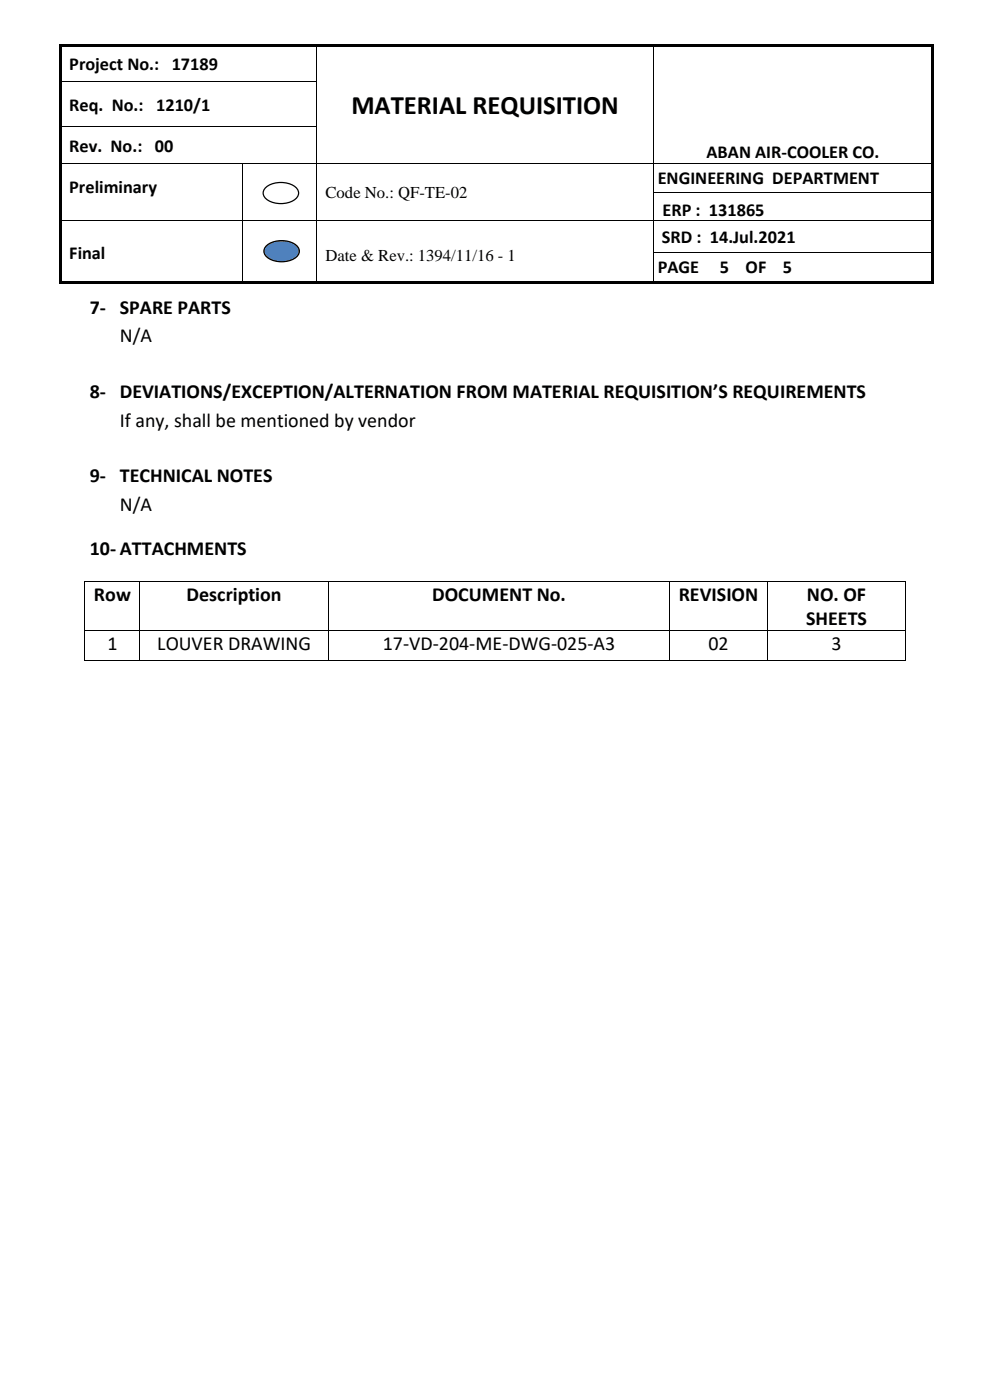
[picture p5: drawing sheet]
<svg xmlns="http://www.w3.org/2000/svg" width="210mm" height="297mm" viewBox="0 0 210 297" stroke-linecap="round" stroke-linejoin="round" font-family="sans-serif">
<g fill="#000">
<path d="M12.5 9.3h.5v.5h-.5zM13 9.3h54v.5h-54zM67 9.3h.5v.5h-.5zM67 17.2h.2v.5h-.2zM67.5 9.3h70.9v.5h-70.9zM138.4 9.3h.6v.5h-.6zM138.4 17.2h.2v.5h-.2zM139 9.3h58.4v.5h-58.4zM197.4 9.3h.5v.5h-.5zM12.5 34.5h.5v.2h-.5zM51.3 34.5h.2v.2h-.2zM67 26.6h.2v.6h-.2z"/>
<path d="M67 34.5h.2v.2h-.2zM138.4 26.6h.2v.6h-.2zM138.4 34.5h.2v.2h-.2zM197.4 34.5h.5v.2h-.5zM12.5 40.8h.5v.2h-.5zM12.5 46.8h.5v.2h-.5zM12.5 53.4h.5v.2h-.5zM51.3 40.8h.2v.2h-.2zM51.3 46.8h.2v.2h-.2zM51.3 53.4h.2v.2h-.2zM67 40.8h.2v.2h-.2zM67 46.8h.2v.2h-.2z"/>
<path d="M67 53.4h.2v.2h-.2zM138.4 40.8h.2v.2h-.2zM138.4 46.8h.2v.2h-.2zM138.4 53.4h.2v.2h-.2zM197.4 40.8h.5v.2h-.5zM197.4 46.8h.5v.2h-.5zM197.4 53.4h.5v.2h-.5zM12.5 59.7h.5v.5h-.5zM13 59.7h38.3v.5h-38.3zM51.3 59.7h.6v.5h-.6zM51.9 59.7h15.1v.5h-15.1zM67 59.7h.5v.5h-.5z"/>
<path d="M67.5 59.7h70.9v.5h-70.9zM138.4 59.7h.6v.5h-.6zM139 59.7h58.4v.5h-58.4zM197.4 59.7h.5v.5h-.5z"/>
</g>
<g fill="#000">
<path d="M12.5 9.8h.5v7.4h-.5z" fill-rule="evenodd"/>
<path d="M12.5 17.2h.5v.5h-.5z" fill-rule="evenodd"/>
<path d="M197.4 9.8h.5v7.4h-.5z" fill-rule="evenodd"/>
<path d="M197.4 17.2h.5v.5h-.5z" fill-rule="evenodd"/>
<path d="M12.5 17.7h.5v8.9h-.5z" fill-rule="evenodd"/>
<path d="M12.5 26.6h.5v.6h-.5z" fill-rule="evenodd"/>
<path d="M12.5 27.2h.5v7.3h-.5z" fill-rule="evenodd"/>
<path d="M197.4 17.7h.5v8.9h-.5z" fill-rule="evenodd"/>
<path d="M197.4 26.6h.5v.6h-.5z" fill-rule="evenodd"/>
<path d="M197.4 27.2h.5v7.3h-.5z" fill-rule="evenodd"/>
<path d="M12.5 34.7h.5v6.1h-.5z" fill-rule="evenodd"/>
<path d="M12.5 41h.5v5.8h-.5z" fill-rule="evenodd"/>
<path d="M12.5 47h.5v6.4h-.5z" fill-rule="evenodd"/>
<path d="M12.5 53.6h.5v6.1h-.5z" fill-rule="evenodd"/>
<path d="M197.4 34.7h.5v6.1h-.5z" fill-rule="evenodd"/>
<path d="M197.4 41h.5v5.8h-.5z" fill-rule="evenodd"/>
<path d="M197.4 47h.5v6.4h-.5z" fill-rule="evenodd"/>
<path d="M197.4 53.6h.5v6.1h-.5z" fill-rule="evenodd"/>
</g>
<g fill="none" stroke="#000" stroke-width=".21">
<path d="M13 17.3h54M67.1 9.8v7.4M67.1 17.7v8.9M138.5 9.8v7.4M138.5 17.7v8.9M13 26.7h54M13 34.6h38.3M51.4 34.7v6.1M51.5 34.6h15.5M67.1 27.2v7.3M67.1 34.7v6.1M67.2 34.6h71.2"/>
<path d="M138.5 27.2v7.3M138.5 34.7v6.1M138.6 34.6h58.8M13 46.9h38.3M51.4 41v5.8M51.4 47v6.4M51.4 53.6v6.1M51.5 46.9h15.5M67.1 41v5.8M67.1 47v6.4M67.1 53.6v6.1M67.2 46.9h71.2"/>
<path d="M138.5 41v5.8M138.5 47v6.4M138.5 53.6v6.1M138.6 40.9h58.8M138.6 46.9h58.8M138.6 53.5h58.8"/>
</g>
<path d="M56.3 52.3a5.2 5.2 0 0 1 6.8 0 1.73 1.73 0 0 1-1.1 2.7 5.3 5.3 0 0 1-5.7-.7 1.46 1.46 0 0 1 0-2z" fill-rule="evenodd" fill="#4f81bd"/>
<path d="M56.3 52.3a5.2 5.2 0 0 1 6.8 0 1.73 1.73 0 0 1-1.1 2.7 5.3 5.3 0 0 1-5.7-.7 1.46 1.46 0 0 1 0-2z" fill="none" stroke="#000" stroke-width=".26"/>
<path d="M56.2 40a5.2 5.2 0 0 1 6.7 0 1.73 1.73 0 0 1-1 2.7 5.3 5.3 0 0 1-5.7-.8 1.46 1.46 0 0 1 0-1.9z" fill-rule="evenodd" fill="#fff"/>
<path d="M56.2 40a5.2 5.2 0 0 1 6.7 0 1.73 1.73 0 0 1-1 2.7 5.3 5.3 0 0 1-5.7-.8 1.46 1.46 0 0 1 0-1.9z" fill="none" stroke="#000" stroke-width=".26"/>
<g fill="#000">
<path d="M17.9 123.2h.2v.2h-.2zM17.9 133.7h.2v.2h-.2zM29.5 123.2h.2v.2h-.2zM29.5 133.7h.2v.2h-.2zM69.6 123.2h.1v.2h-.1zM69.6 133.7h.1v.2h-.1zM141.9 123.2h.1v.2h-.1zM141.9 133.7h.1v.2h-.1zM162.5 123.2h.2v.2h-.2zM162.5 133.7h.2v.2h-.2zM191.9 123.2h.2v.2h-.2zM191.9 133.7h.2v.2h-.2z"/>
<path d="M17.9 140.1h.2v.2h-.2zM29.5 140.1h.2v.2h-.2zM69.6 140.1h.1v.2h-.1zM141.9 140.1h.1v.2h-.1zM162.5 140.1h.2v.2h-.2zM191.9 140.1h.2v.2h-.2z"/>
</g>
<g fill="none" stroke="#000" stroke-width=".21">
<path d="M18 123.4v10.3M18 133.9v6.2M18.1 123.3h11.4M18.1 133.8h11.4M29.6 123.4v10.3M29.6 133.9v6.2M29.7 123.3h39.9M29.7 133.8h39.9M69.6 123.4v10.3M69.6 133.9v6.2M69.7 123.3h72.2M69.7 133.8h72.2"/>
<path d="M141.9 123.4v10.3M141.9 133.9v6.2M142 123.3h20.5M142 133.8h20.5M162.6 123.4v10.3M162.6 133.9v6.2M162.7 123.3h29.2M162.7 133.8h29.2M192 123.4v10.3M192 133.9v6.2M18.1 140.2h11.4M29.7 140.2h39.9"/>
<path d="M69.7 140.2h72.2M142 140.2h20.5M162.7 140.2h29.2"/>
</g>
<text font-size="5.7" x="74.5" y="24.2">MATERIAL REQUISITION</text>
<g font-size="4.2">
<text x="19" y="66.7">7- SPARE PARTS</text>
<text x="25.4" y="72.6">N/A</text>
<text x="19" y="84.5">8- DEVIATIONS/EXCEPTION/ALTERNATION FROM MATERIAL REQUISITION’S REQUIREMENTS</text>
<text x="25.4" y="90.5">If any, shall be mentioned by vendor</text>
<text x="19" y="102.4">9- TECHNICAL NOTES</text>
<text x="25.4" y="108.3">N/A</text>
<text x="19" y="117.8">10- ATTACHMENTS</text>
<text x="19.9" y="127.4">Row</text>
<text x="39.6" y="127.4">Description</text>
<text x="91.6" y="127.4">DOCUMENT No.</text>
<text x="143.8" y="127.4">REVISION</text>
<text x="171" y="127.4">NO. OF</text>
<text x="22.8" y="137.9">1</text>
<text x="33.3" y="137.9">LOUVER DRAWING</text>
<text x="81.2" y="137.9">17-VD-204-ME-DWG-025-A3</text>
<text x="150.1" y="137.9">02</text>
<text x="170.8" y="132.6">SHEETS</text>
<text x="176.2" y="137.9">3</text>
</g>
<g font-size="3.9">
<text x="14.7" y="14.8">Project No.: 17189</text>
<text x="14.7" y="23.5">Req. No.: 1210/1</text>
<text x="14.7" y="32.2">Rev. No.: 00</text>
<text x="149.8" y="33.5">ABAN AIR-COOLER CO.</text>
<text x="14.7" y="41">Preliminary</text>
<text x="139.4" y="39.1">ENGINEERING DEPARTMENT</text>
<text x="140.4" y="45.8">ERP : 131865</text>
<text x="140.3" y="51.5">SRD : 14.Jul.2021</text>
<text x="14.7" y="54.8">Final</text>
<text x="139.4" y="58">PAGE</text>
<text x="152.5" y="58">5</text>
<text x="158" y="58">OF</text>
<text x="165.9" y="58">5</text>
</g>
<g font-size="3.5">
<text x="69" y="42">Code No.: QF-TE-02</text>
<text x="69" y="55.3">Date &amp; Rev.: 1394/11/16 - 1</text>
</g>
</svg>
